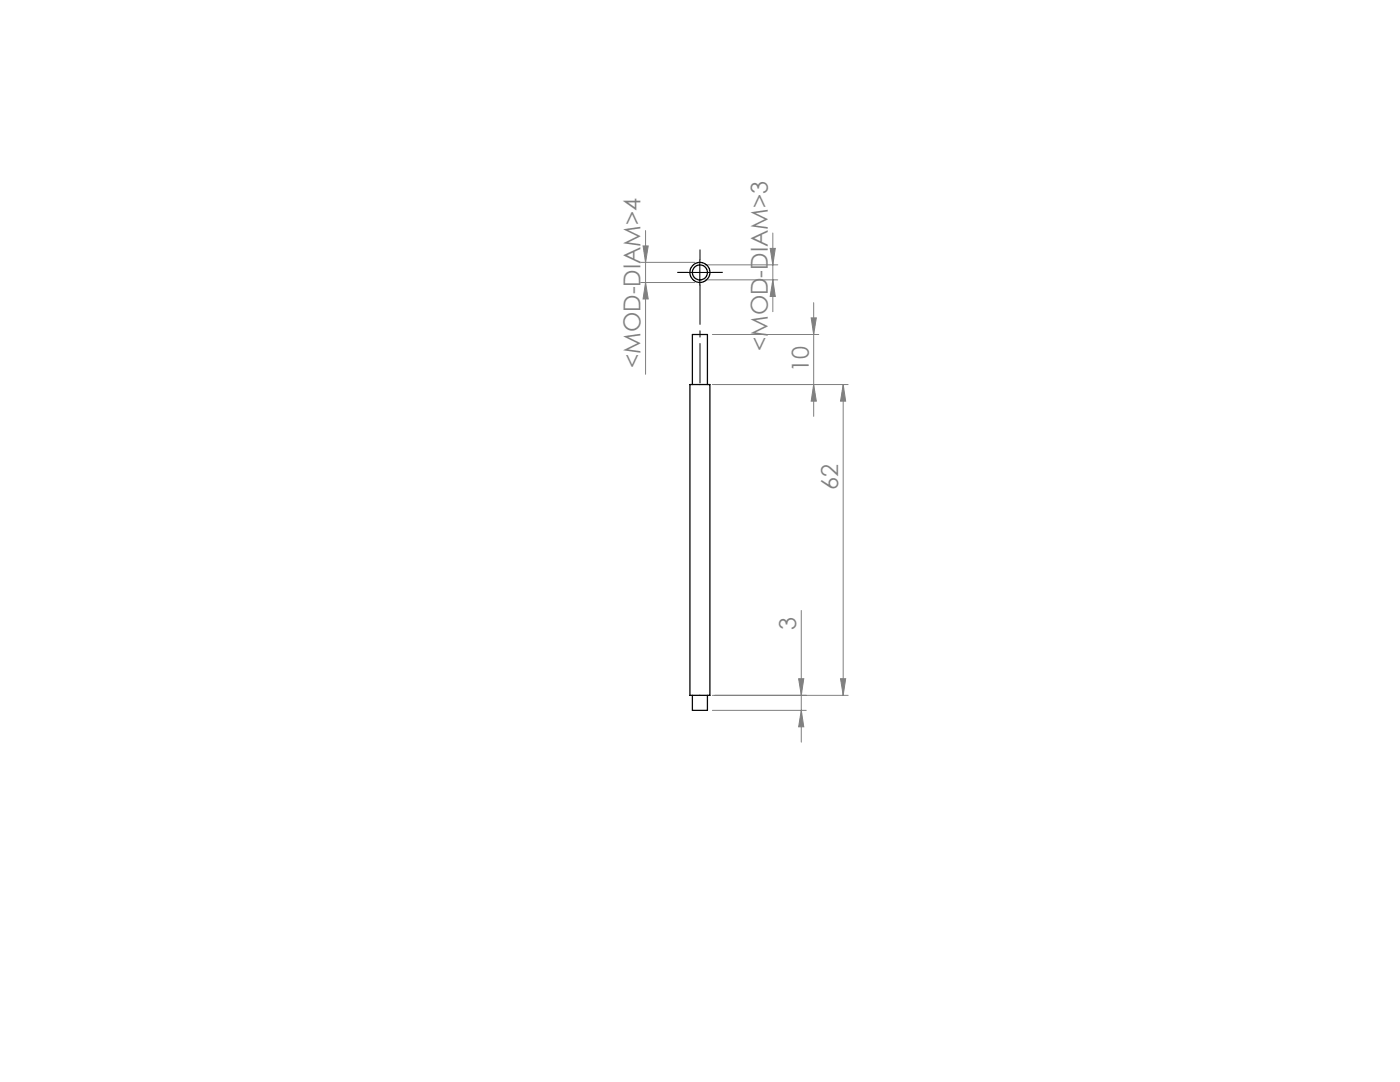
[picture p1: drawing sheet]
<svg xmlns="http://www.w3.org/2000/svg" width="279mm" height="216mm" viewBox="0 0 279 216" stroke-linecap="round" stroke-linejoin="round" font-family="sans-serif">
<g fill="none" stroke="#808080" stroke-width=".2">
<path d="M127.8 52.4h10.9M127.8 56.4h10.9M128.3 49.1h1.1l-.6 3.3zM128.8 46v28.7M128.8 56.4l.6 3.3h-1.1zM140.7 52.8h14.5M140.7 55.8h14.5M153.7 49.6h1l-.5 3.2zM154.2 46.5v15.7M154.2 55.8l.5 3.4h-1zM142.2 76.7h27.1M142.2 66.7h21.2"/>
<path d="M161.9 63.4h1l-.5 3.3zM162.4 76.7l.5 3.3h-1zM162.4 60.4v22.7M168.3 76.7l.5 3.3h-1.1zM168.3 76.7v62M142.2 138.7h27.1M159.4 135.4h1l-.5 3.3zM159.9 121.8v26.3M167.7 135.4h1.1l-.5 3.3zM142.2 141.7h18.7M159.9 141.7l.5 3.3h-1z"/>
</g>
<path d="M137.2 54.3h-2M139.7 51.8v-2M142.2 54.3h2" fill="none" stroke="#000" stroke-width=".2" stroke-dasharray="15.2 1.3 1.3 1.3"/>
<path d="M139.7 56.8v19.6" fill="none" stroke="#000" stroke-width=".2" stroke-dasharray="15.2 1.3 1.3 1.3" stroke-dashoffset="7.4"/>
<path d="M137.2 54.4h5M139.7 51.9v5" fill="none" stroke="#000" stroke-width=".2"/>
<g fill="#808080">
<path d="M167.7 135.4h1.1l-.5 3.3zM168.3 76.7l.5 3.3h-1.1zM162.4 76.7l.5 3.3h-1zM161.9 63.4h1l-.5 3.3zM159.9 141.7l.5 3.3h-1zM159.4 135.4h1l-.5 3.3z"/>
<path d="M128.3 49.1h1.1l-.6 3.3zM128.8 56.4l.6 3.3h-1.1zM153.7 49.6h1l-.5 3.2zM154.2 55.8l.5 3.4h-1z"/>
</g>
<g fill="none" stroke="#000" stroke-width=".25">
<path d="M137.7 76.7h4v62h-4zM138.2 76.7v-10h3v10M138.2 138.7v3h3v-3"/>
<circle cx="139.7" cy="54.4" r="2.01"/>
<circle cx="139.7" cy="54.4" r="1.48"/>
</g>
<g font-size="4.7" fill="#808080">
<text x="153.2" y="70" transform="rotate(-90 153.2 70)">&lt;MOD-DIAM&gt;3</text>
<text x="127.9" y="73.4" transform="rotate(-90 127.9 73.4)">&lt;MOD-DIAM&gt;4</text>
<text x="161.4" y="74.3" transform="rotate(-90 161.4 74.3)">10</text>
<text x="167.3" y="97.7" transform="rotate(-90 167.3 97.7)">62</text>
<text x="158.9" y="125.7" transform="rotate(-90 158.9 125.7)">3</text>
</g>
</svg>
